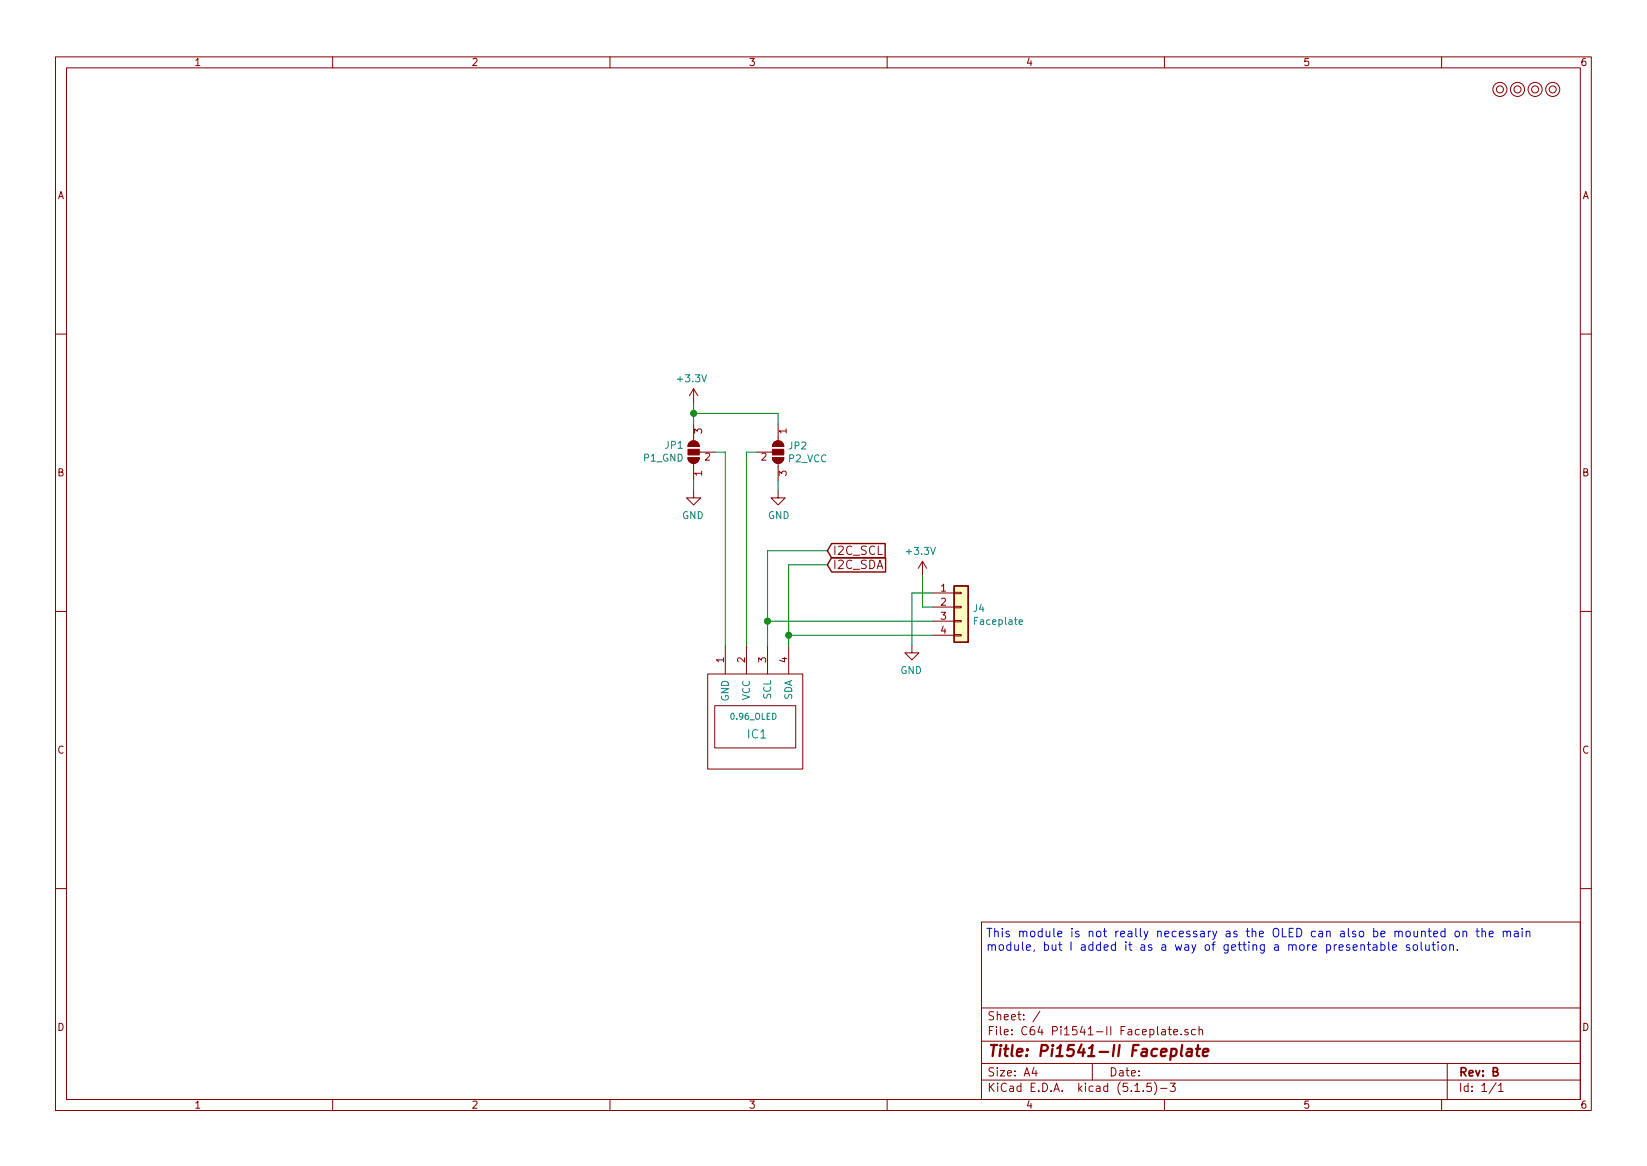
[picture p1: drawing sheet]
<svg xmlns="http://www.w3.org/2000/svg" width="297mm" height="210mm" viewBox="0 0 297 210" stroke-linecap="round" stroke-linejoin="round" font-family="sans-serif">
<g fill="none" stroke="#840000" stroke-width=".18">
<path d="M10 10.3h277v189.9h-277zM12 12.2h273v186.1h-273zM60 10.3v1.9M110 10.3v1.9M160 10.3v1.9M210 10.3v1.9M260 10.3v1.9M10 60.2h2M124.3 79.9a1.02 1.02 0 0 1 1.1-.4 1.02 1.02 0 0 1 .7 1h-2zM125.1 70.1l.8 1.3M125.1 70.1v2.5M125.1 76.4v3.1"/>
<path d="M125.1 70.1l-.8 1.3M139.5 79.9a1.02 1.02 0 0 1 1.2-.4 1.02 1.02 0 0 1 .7 1h-2.1zM140.3 76.4v3.1M285 60.2h2M124.1 82.5h2a1.02 1.02 0 0 1-1 1.1 1.02 1.02 0 0 1-1-1.1zM125.1 88.5v1.3h-1.3l1.3 1.3 1.3-1.3h-1.3M125.1 83.6v3M126.1 81.5h2.8M136.5 81.5h2.8M139.3 82.5h2.1a1.02 1.02 0 0 1-1.1 1.1 1.02 1.02 0 0 1-1-1.1zM140.3 88.5v1.3h1.3l-1.3 1.3-1.2-1.3h1.2M140.3 83.6v3"/>
<path d="M10 110.3h2M130.8 116.5v5M134.6 116.5v5M138.4 116.5v5M142.2 116.5v5M164.5 116.5v1.2h-1.3l1.3 1.3 1.2-1.3h-1.2M166.4 101.2l.7 1.3M166.4 101.2v2.6M166.4 101.2l-.8 1.3M168.3 106.9h3.8M168.3 109.5h3.8M168.3 112h3.8"/>
<path d="M168.3 114.5h3.8M172.1 114.4h1.3v.3h-1.3zM172.1 111.9h1.3v.2h-1.3zM172.1 106.8h1.3v.3h-1.3zM172.1 109.3h1.3v.3h-1.3zM285 110.3h2M127.6 121.5h17.2v17.2h-17.2zM128.9 127.2h14.6v7.7h-14.6zM10 160.2h2M177 166.3h108v32h-108zM285 160.2h2M60 198.3v1.9"/>
<path d="M110 198.3v1.9M160 198.3v1.9M177 194.8h108M177 191.8h108M177 187.8h108M177 181.8h108M186.5 192.5l-.4 1h1M186.8 193v1M187.6 182.3l-1.3 2M197 191.8v3M204.7 196.8h.8M206.2 196.7v.1"/>
<path d="M207.6 195.3h-.7l-.1 .7 .2-.1 .5 .1 .2 .2-.1 .5-.2 .1-.6-.1M208.2 195.1a1.71 1.71 0 0 1 0 2.3M209.3 196.3h1.2M209.5 185.7h.6l.1 .9M210 198.3v1.9M210.2 186h-.5a.29 .29 0 0 0-.2 .3 .29 .29 0 0 0 .2 .3l.5-.1M210.7 185.6h.6M210.9 185.1v1.3l.4 .2M211 195.3h1l-.5 .6 .4 .1v.7l-.2 .1-.7-.1M211.7 186.1l.7-.1-.1-.3-.4-.1-.2 .2 .1 .7h.5M213 186.5v.1M214.2 185.7a.37 .37 0 0 0-.5 .1v.2l.5 .2 .1 .1-.2 .3-.4-.1"/>
<path d="M215.6 185.7l-.4-.1-.3 .3 .1 .6 .2 .1 .4-.1M216.3 185.7a.37 .37 0 0 1 .6 .1v.8M216.3 185.1v1.5M260 198.3v1.9M261 191.8v6.5M269.8 195.2l-1.2 2M270.3 195.8l.4-.5v1.5M270.3 196.8h.8"/>
<circle cx="270.5" cy="16.1" r=".63"/>
<circle cx="270.5" cy="16.1" r="1.27"/>
<circle cx="273.7" cy="16.1" r=".63"/>
<circle cx="273.7" cy="16.1" r="1.27"/>
<circle cx="276.9" cy="16.1" r=".63"/>
<circle cx="276.9" cy="16.1" r="1.27"/>
<circle cx="280" cy="16.1" r=".63"/>
<circle cx="280" cy="16.1" r="1.27"/>
</g>
<path d="M211.3 189.2h.8l.1 .3-.1 .6a.66 .66 0 0 1-.9 .2M213.2 188.4l-.2 1.8 .2 .2M214.1 189.2h.8v1.2M215 189.6l-.7 .1a.4 .4 0 0 0-.3 .3 .4 .4 0 0 0 .2 .4l.7-.1M215.7 189.1h.8M216.1 188.4l-.3 1.8 .1 .1 .4 .1M216.9 189.8l1-.2v-.4l-.6-.1-.3 .3v.9l.1 .1 .7-.1" fill="none" stroke="#840000" stroke-width=".41"/>
<path d="M172.1 105.7h2.5v10.1h-2.5z" fill="#ffffc2" stroke="#ffffc2" stroke-width=".18"/>
<path d="M150 98h9.6v2.6h-9.6l-.8-1.3zM150 100.6h9.7v2.5h-9.7l-.8-1.3zM172.1 105.7h2.5v10.1h-2.5z" fill="none" stroke="#840000" stroke-width=".25"/>
<path d="M183.8 112.2l.6-.1v-.3h-.4l-.2 .1 .1 .6h.5" fill="none" stroke="#008484" stroke-width=".18"/>
<g fill="#840000" stroke="#840000" stroke-width=".18">
<path d="M124.1 82.5h2a1.02 1.02 0 0 1-1 1.1 1.02 1.02 0 0 1-1-1.1z"/>
<path d="M124.3 79.9a1.02 1.02 0 0 1 1.1-.4 1.02 1.02 0 0 1 .7 1h-2z"/>
<path d="M124.1 81h2v1h-2z"/>
<path d="M139.5 79.9a1.02 1.02 0 0 1 1.2-.4 1.02 1.02 0 0 1 .7 1h-2.1z"/>
<path d="M139.3 82.5h2.1a1.02 1.02 0 0 1-1.1 1.1 1.02 1.02 0 0 1-1-1.1z"/>
<path d="M139.3 81h2.1v1h-2.1z"/>
</g>
<path d="M125.1 72.6v3.8M125.1 74.5h15.2v1.9M125.1 86.6v1.9M128.9 81.5h1.9v35M136.5 81.5h-1.9v35M140.3 86.6v1.9M149.2 99.3h-10.8v17.2M138.4 112h29.9M142.2 114.5h26.1M149.2 101.8h-7v14.7M166.4 103.8v5.7h1.9M168.3 106.9h-3.8v9.6" fill="none" stroke="#008400" stroke-width=".18"/>
<g fill="none" stroke="#0000c2" stroke-width=".18">
<path d="M244 170.9l.8-.2-.1-.3h-.4l-.3 .2 .1 .7h.6M245.4 170.5l.2-.1h.4l.1 1M245.4 170.4v1M246.6 170.4h.6M246.8 169.8v1.3l.4 .3M247.7 170.4h.6v1M248.3 170.7l-.5 .1a.3 .3 0 0 0-.2 .3 .3 .3 0 0 0 .2 .3l.5-.1M249 170.4h.5l.3 .2v.5l-.2 .2h-.6M249 169.8v1.6M250.4 169.8v1.3l.2 .3M251.2 170.9l.7-.2-.1-.3h-.4l-.2 .2v.7h.6M254.2 170.4h-.4l-.2 .2 .1 .2 .5 .1v.4h-.6"/>
<path d="M254.9 170.5l.2-.1 .5 .1 .1 .6-.2 .2-.4 .1-.2-.2zM256.3 169.8v1.3l.2 .3M256.4 168h.1a.37 .37 0 0 1 .5 .1v.8M256.4 167.9v1M257.1 170.4l.1 .9 .4 .1 .2-.2M257.6 167.9h.5M257.8 167.4v1.3v.2h.3M257.8 170.4v1M258.3 170.4h.6M258.5 169.8v1.3l.4 .3M258.6 168.4l.7-.1-.1-.3-.4-.1-.2 .2v.8h.6M259.4 169.8v.2"/>
<path d="M259.4 170.4v1M260.1 170.5l.2-.1 .4 .1 .1 .6-.1 .2-.4 .1-.2-.2zM260.6 168l-.4-.1-.3 .3v.4l.1 .3h.6M260.6 167.4v1.5M261.5 170.5v-.1a.37 .37 0 0 1 .6 .2v.8M261.5 170.4v1M262.5 168l.2-.1 .4 .1 .1 .6-.1 .3h-.4l-.2-.1zM262.8 171.2v.2M263.9 168a.37 .37 0 0 1 .6 .1v.8M263.9 167.9v1M266.2 167.9h.6M266.4 167.4v1.3l.1 .2h.3"/>
<path d="M267.3 168l.2-.1 .3 .1 .1 .9M267.3 167.4v1.5M268.6 168.4l.7-.1-.1-.3-.4-.1-.2 .2 .1 .8h.5M271.1 168h.1a.37 .37 0 0 1 .6 .1v.8M271.1 167.9v1M271.8 168.1l.2-.2 .4 .1v.9M273.2 168h.5l.1 .9M273.8 168.3h-.5a.3 .3 0 0 0-.2 .3 .3 .3 0 0 0 .2 .3h.5M274.5 167.4v.1M274.5 167.9v1M275.3 168l.2-.1 .3 .1 .1 .9M275.3 167.9v1"/>
</g>
<g fill="#008400" stroke="#008400" stroke-width=".25">
<circle cx="142.2" cy="114.5" r=".51"/>
<circle cx="138.4" cy="112" r=".51"/>
<circle cx="125.1" cy="74.5" r=".51"/>
</g>
<text font-size="2.8" fill="#840000" x="178" y="190.5">Title: Pi1541-II Faceplate</text>
<g font-size="2.1" fill="#840000">
<text x="150.1" y="100.1">I2C_SCL</text>
<text x="150.1" y="102.6">I2C_SDA</text>
<text x="178" y="184">Sheet: /</text>
<text x="178" y="186.7">File: C64 Pi1541-II Faceplate.sch</text>
<text x="178" y="196.9">KiCad E.D.A. kicad (5.1.5)-3</text>
<text x="178" y="194.1">Size: A4</text>
<text x="200" y="194.1">Date:</text>
<text x="263" y="194.1">Rev: B</text>
<text x="263" y="196.9">Id: 1/1</text>
</g>
<text font-size="2.1" fill="#008484" x="134.9" y="133.2">IC1</text>
<g font-size="2.1" fill="#0000c2">
<text x="177.8" y="169">This module is not really necessary as the OLED can also be mounted on the main</text>
<text x="177.8" y="171.4">module, but I added it as a way of getting a more presentable solution.</text>
</g>
<g font-size="1.8" fill="#840000">
<text x="35" y="11.9">1</text>
<text x="85" y="11.9">2</text>
<text x="135" y="11.9">3</text>
<text x="185" y="11.9">4</text>
<text x="235" y="11.9">5</text>
<text x="285" y="11.9">6</text>
<text x="10.4" y="35.9">A</text>
<text x="285.4" y="35.9">A</text>
<text x="126.6" y="78.2" transform="rotate(-90 126.6 78.2)">3</text>
<text x="127.2" y="83.1">2</text>
<text x="137.3" y="83.1">2</text>
<text x="141.9" y="78.2" transform="rotate(-90 141.9 78.2)">1</text>
<text x="10.4" y="85.9">B</text>
<text x="126.6" y="85.8" transform="rotate(-90 126.6 85.8)">1</text>
<text x="141.9" y="85.8" transform="rotate(-90 141.9 85.8)">3</text>
<text x="285.4" y="85.9">B</text>
<text x="169.7" y="106.7">1</text>
<text x="169.7" y="109.2">2</text>
<text x="169.7" y="111.8">3</text>
<text x="130.6" y="119.5" transform="rotate(-90 130.6 119.5)">1</text>
<text x="134.4" y="119.5" transform="rotate(-90 134.4 119.5)">2</text>
<text x="138.2" y="119.5" transform="rotate(-90 138.2 119.5)">3</text>
<text x="142" y="119.5" transform="rotate(-90 142 119.5)">4</text>
<text x="169.7" y="114.3">4</text>
<text x="10.4" y="135.9">C</text>
<text x="285.4" y="135.9">C</text>
<text x="10.4" y="185.9">D</text>
<text x="285.4" y="185.9">D</text>
<text x="35" y="199.9">1</text>
<text x="85" y="199.9">2</text>
<text x="135" y="199.9">3</text>
<text x="185" y="199.9">4</text>
<text x="235" y="199.9">5</text>
<text x="285" y="199.9">6</text>
</g>
<g font-size="1.8" fill="#008484">
<text x="122.4" y="68.9">+3.3V</text>
<text x="116.1" y="83.2">P1_GND</text>
<text x="120" y="80.9">JP1</text>
<text x="142.2" y="83.4">P2_VCC</text>
<text x="142.3" y="81">JP2</text>
<text x="123" y="93.6">GND</text>
<text x="138.5" y="93.6">GND</text>
<text x="163.7" y="100">+3.3V</text>
<text x="175.6" y="110.4">J4</text>
<text x="176" y="112.7">Faceplate</text>
<text x="162.4" y="121.5">GND</text>
<text x="131.4" y="126.5" transform="rotate(-90 131.4 126.5)">GND</text>
<text x="135.3" y="126.3" transform="rotate(-90 135.3 126.3)">VCC</text>
<text x="139.1" y="126.1" transform="rotate(-90 139.1 126.1)">SCL</text>
<text x="142.9" y="126.3" transform="rotate(-90 142.9 126.3)">SDA</text>
</g>
<text font-size="1.5" fill="#008484" x="131.9" y="129.8">0.96_OLED</text>
</svg>
